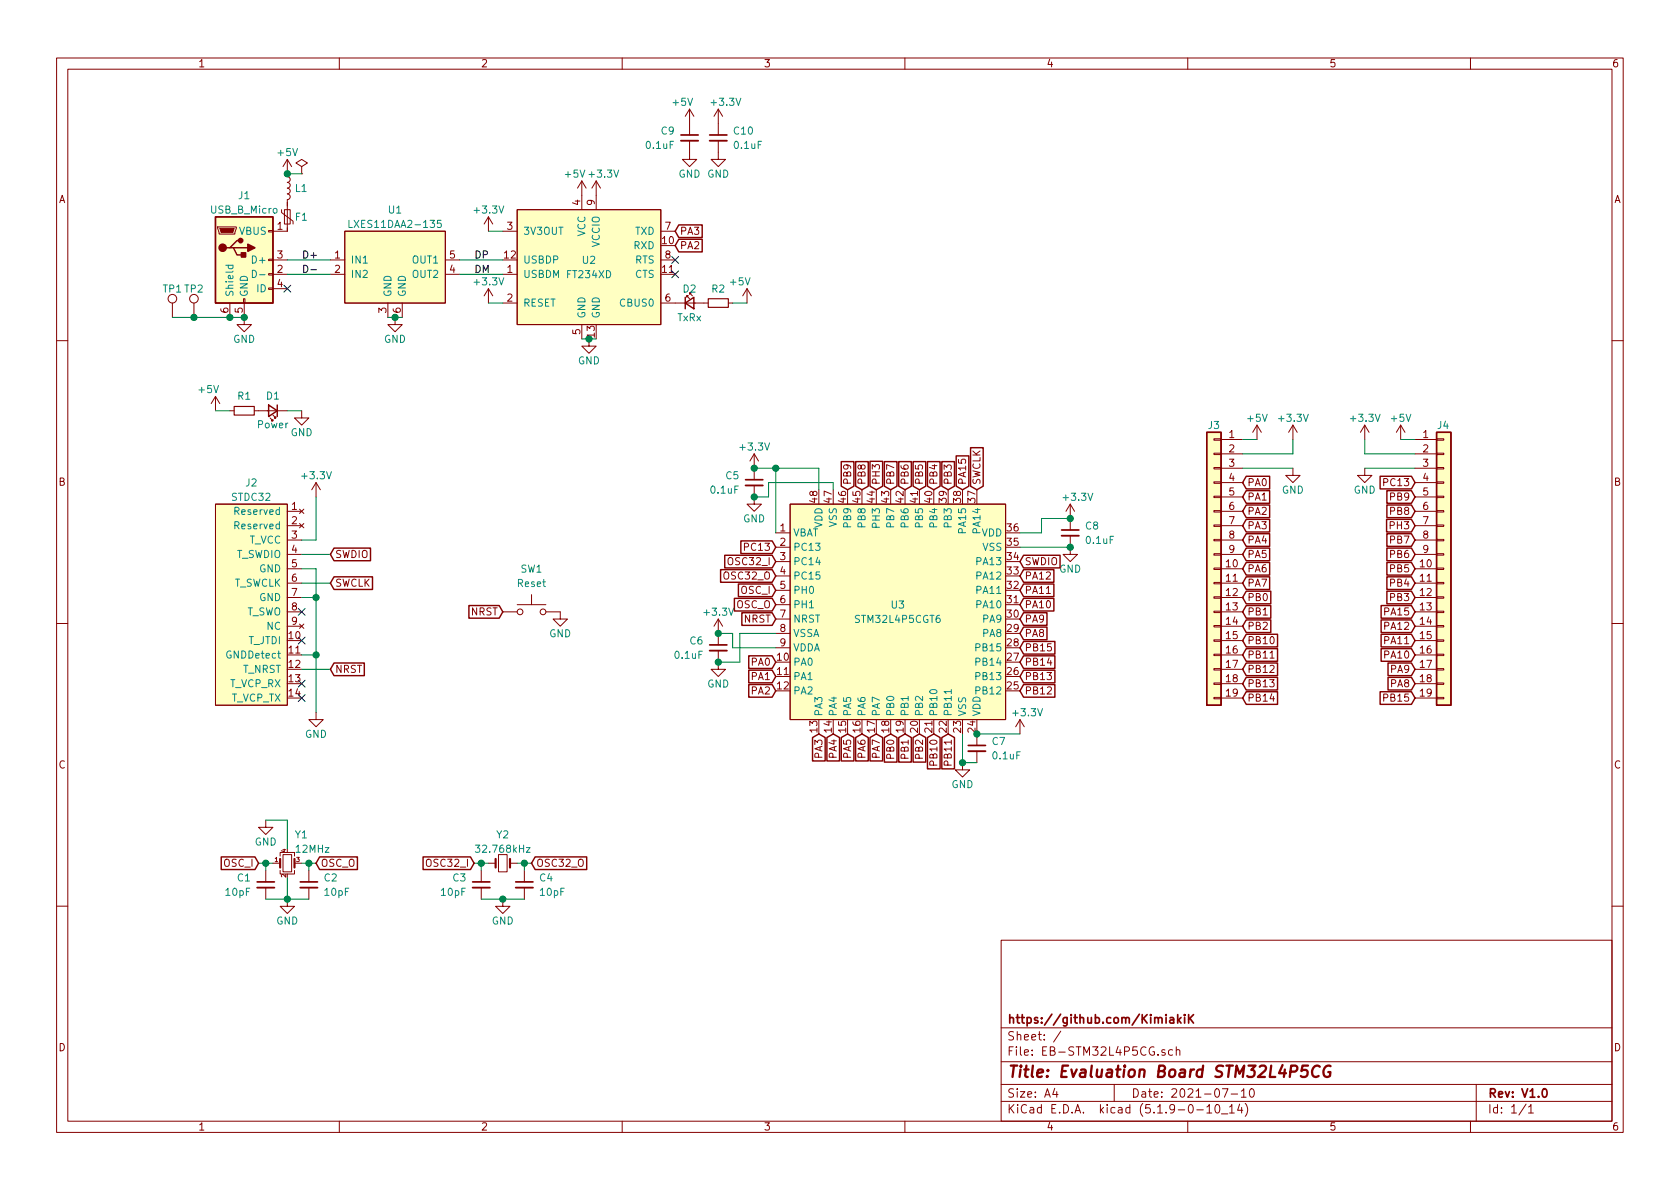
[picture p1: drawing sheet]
EESchema Schematic File Version 4
EELAYER 30 0
EELAYER END
$Descr A4 11693 8268
encoding utf-8
Sheet 1 1
Title "Evaluation Board STM32L4P5CG"
Date "2021-07-10"
Rev "V1.0"
Comp "https://github.com/KimiakiK"
Comment1 ""
Comment2 ""
Comment3 ""
Comment4 ""
$EndDescr
$Comp
L Connector:USB_B_Micro J1
U 1 1
P 1700 1800
F 0 "J1" H 1700 2250 50  0000 C CNN
F 1 "USB_B_Micro" H 1700 2150 50  0000 C CNN
F 2 "EB-STM32L4P5CG:ZX62-B-5PA_2" H 1850 1750 50  0001 C CNN
F 3 "~" H 1850 1750 50  0001 C CNN
	1    1700 1800
	1    0    0    -1  
$EndComp
$Comp
L EB-STM32L4P5CG:LXES11DAA2-135 U1
U 1 1
P 2750 1850
F 0 "U1" H 2750 2250 50  0000 C CNN
F 1 "LXES11DAA2-135" H 2750 2150 50  0000 C CNN
F 2 "EB-STM32L4P5CG:LXES11D" H 2750 1850 50  0001 C CNN
F 3 "" H 2750 1850 50  0001 C CNN
	1    2750 1850
	1    0    0    -1  
$EndComp
$Comp
L EB-STM32L4P5CG:FT234XD U2
U 1 1
P 4100 1850
F 0 "U2" H 4100 1900 50  0000 C CNN
F 1 "FT234XD" H 4100 1800 50  0000 C CNN
F 2 "EB-STM32L4P5CG:DFN-12-1EP_3x3mm_P0.45mm_EP1.66x2.38mm" H 4100 1850 50  0001 C CNN
F 3 "" H 4100 1850 50  0001 C CNN
	1    4100 1850
	1    0    0    -1  
$EndComp
$Comp
L EB-STM32L4P5CG:STDC32 J2
U 1 1
P 1750 4200
F 0 "J2" H 1750 5050 50  0000 C CNN
F 1 "STDC32" H 1750 4950 50  0000 C CNN
F 2 "EB-STM32L4P5CG:BoxHeader_SMD_1.27mm_2x7pin" H 1750 5050 50  0001 C CNN
F 3 "" H 1700 4700 50  0001 C CNN
	1    1750 4200
	-1   0    0    -1  
$EndComp
$Comp
L power:+5V #PWR04
U 1 1
P 2000 1200
F 0 "#PWR04" H 2000 1050 50  0001 C CNN
F 1 "+5V" H 2000 1350 50  0000 C CNN
F 2 "" H 2000 1200 50  0001 C CNN
F 3 "" H 2000 1200 50  0001 C CNN
	1    2000 1200
	1    0    0    -1  
$EndComp
$Comp
L power:+3.3V #PWR010
U 1 1
P 3400 1600
F 0 "#PWR010" H 3400 1450 50  0001 C CNN
F 1 "+3.3V" H 3400 1750 50  0000 C CNN
F 2 "" H 3400 1600 50  0001 C CNN
F 3 "" H 3400 1600 50  0001 C CNN
	1    3400 1600
	1    0    0    -1  
$EndComp
$Comp
L power:GND #PWR02
U 1 1
P 1700 2200
F 0 "#PWR02" H 1700 1950 50  0001 C CNN
F 1 "GND" H 1700 2050 50  0000 C CNN
F 2 "" H 1700 2200 50  0001 C CNN
F 3 "" H 1700 2200 50  0001 C CNN
	1    1700 2200
	1    0    0    -1  
$EndComp
$Comp
L power:PWR_FLAG #FLG01
U 1 1
P 2100 1200
F 0 "#FLG01" H 2100 1275 50  0001 C CNN
F 1 "PWR_FLAG" H 2100 1373 50  0001 C CNN
F 2 "" H 2100 1200 50  0001 C CNN
F 3 "~" H 2100 1200 50  0001 C CNN
	1    2100 1200
	1    0    0    -1  
$EndComp
$Comp
L Device:Polyfuse_Small F1
U 1 1
P 2000 1500
F 0 "F1" H 2050 1500 50  0000 L CNN
F 1 "ResettableFuse" H 2068 1455 50  0001 L CNN
F 2 "EB-STM32L4P5CG:1608Metric" H 2050 1300 50  0001 L CNN
F 3 "~" H 2000 1500 50  0001 C CNN
	1    2000 1500
	1    0    0    -1  
$EndComp
$Comp
L Device:L_Small L1
U 1 1
P 2000 1300
F 0 "L1" H 2050 1300 50  0000 L CNN
F 1 "FerriteBead" H 2048 1255 50  0001 L CNN
F 2 "EB-STM32L4P5CG:1608Metric" H 2000 1300 50  0001 C CNN
F 3 "~" H 2000 1300 50  0001 C CNN
	1    2000 1300
	1    0    0    -1  
$EndComp
$Comp
L Device:C_Small C4
U 1 1
P 3650 6150
F 0 "C4" H 3750 6200 50  0000 L CNN
F 1 "10pF" H 3750 6100 50  0000 L CNN
F 2 "EB-STM32L4P5CG:1005Metric" H 3650 6150 50  0001 C CNN
F 3 "~" H 3650 6150 50  0001 C CNN
	1    3650 6150
	1    0    0    -1  
$EndComp
$Comp
L Device:LED_Small D2
U 1 1
P 4800 2100
F 0 "D2" H 4800 2200 50  0000 C CNN
F 1 "TxRx" H 4800 2000 50  0000 C CNN
F 2 "EB-STM32L4P5CG:1608Metric" V 4800 2100 50  0001 C CNN
F 3 "~" V 4800 2100 50  0001 C CNN
	1    4800 2100
	1    0    0    -1  
$EndComp
$Comp
L Device:Crystal_Small Y2
U 1 1
P 3500 6000
F 0 "Y2" H 3500 6200 50  0000 C CNN
F 1 "32.768kHz" H 3500 6100 50  0000 C CNN
F 2 "EB-STM32L4P5CG:Crystal_SMD_3215-2Pin" H 3500 6000 50  0001 C CNN
F 3 "~" H 3500 6000 50  0001 C CNN
	1    3500 6000
	1    0    0    -1  
$EndComp
NoConn ~ 2000 2000
$Comp
L Connector:TestPoint TP2
U 1 1
P 1350 2200
F 0 "TP2" H 1350 2400 50  0000 C CNN
F 1 "TestPoint" H 1408 2227 50  0001 L CNN
F 2 "EB-STM32L4P5CG:TestPoint_THTPad_1.6x1.6mm_Drill1.0mm" H 1550 2200 50  0001 C CNN
F 3 "~" H 1550 2200 50  0001 C CNN
	1    1350 2200
	1    0    0    -1  
$EndComp
$Comp
L Connector:TestPoint TP1
U 1 1
P 1200 2200
F 0 "TP1" H 1200 2400 50  0000 C CNN
F 1 "TestPoint" H 1258 2227 50  0001 L CNN
F 2 "EB-STM32L4P5CG:TestPoint_THTPad_1.6x1.6mm_Drill1.0mm" H 1400 2200 50  0001 C CNN
F 3 "~" H 1400 2200 50  0001 C CNN
	1    1200 2200
	1    0    0    -1  
$EndComp
Wire Wire Line
	1200 2200 1350 2200
Connection ~ 1350 2200
Wire Wire Line
	1350 2200 1600 2200
Connection ~ 1600 2200
Wire Wire Line
	1600 2200 1700 2200
Connection ~ 1700 2200
Wire Wire Line
	2000 1200 2100 1200
Connection ~ 2000 1200
Wire Wire Line
	2000 1800 2300 1800
Wire Wire Line
	2300 1900 2000 1900
Text Label 2100 1800 0    50   ~ 0
D+
Text Label 2100 1900 0    50   ~ 0
D-
$Comp
L power:GND #PWR09
U 1 1
P 2750 2200
F 0 "#PWR09" H 2750 1950 50  0001 C CNN
F 1 "GND" H 2750 2050 50  0000 C CNN
F 2 "" H 2750 2200 50  0001 C CNN
F 3 "" H 2750 2200 50  0001 C CNN
	1    2750 2200
	1    0    0    -1  
$EndComp
Wire Wire Line
	2700 2200 2750 2200
Connection ~ 2750 2200
Wire Wire Line
	2750 2200 2800 2200
Wire Wire Line
	3500 1800 3200 1800
Wire Wire Line
	3200 1900 3500 1900
Text Label 3300 1800 0    50   ~ 0
DP
Text Label 3300 1900 0    50   ~ 0
DM
$Comp
L power:+3.3V #PWR011
U 1 1
P 3400 2100
F 0 "#PWR011" H 3400 1950 50  0001 C CNN
F 1 "+3.3V" H 3400 2250 50  0000 C CNN
F 2 "" H 3400 2100 50  0001 C CNN
F 3 "" H 3400 2100 50  0001 C CNN
	1    3400 2100
	1    0    0    -1  
$EndComp
Wire Wire Line
	3500 2100 3400 2100
Wire Wire Line
	3500 1600 3400 1600
$Comp
L power:GND #PWR015
U 1 1
P 4100 2350
F 0 "#PWR015" H 4100 2100 50  0001 C CNN
F 1 "GND" H 4100 2200 50  0000 C CNN
F 2 "" H 4100 2350 50  0001 C CNN
F 3 "" H 4100 2350 50  0001 C CNN
	1    4100 2350
	1    0    0    -1  
$EndComp
Wire Wire Line
	4150 2350 4100 2350
Connection ~ 4100 2350
Wire Wire Line
	4100 2350 4050 2350
$Comp
L Device:R_Small R2
U 1 1
P 5000 2100
F 0 "R2" V 4900 2100 50  0000 C CNN
F 1 "R" V 4895 2100 50  0001 C CNN
F 2 "EB-STM32L4P5CG:1608Metric" H 5000 2100 50  0001 C CNN
F 3 "~" H 5000 2100 50  0001 C CNN
	1    5000 2100
	0    1    1    0   
$EndComp
$Comp
L Device:R_Small R1
U 1 1
P 1700 2850
F 0 "R1" V 1596 2850 50  0000 C CNN
F 1 "R" H 1759 2805 50  0001 L CNN
F 2 "EB-STM32L4P5CG:1608Metric" H 1700 2850 50  0001 C CNN
F 3 "~" H 1700 2850 50  0001 C CNN
	1    1700 2850
	0    1    1    0   
$EndComp
$Comp
L power:+5V #PWR019
U 1 1
P 5200 2100
F 0 "#PWR019" H 5200 1950 50  0001 C CNN
F 1 "+5V" H 5150 2250 50  0000 C CNN
F 2 "" H 5200 2100 50  0001 C CNN
F 3 "" H 5200 2100 50  0001 C CNN
	1    5200 2100
	1    0    0    -1  
$EndComp
Wire Wire Line
	5200 2100 5100 2100
NoConn ~ 4700 1900
NoConn ~ 4700 1800
Text GLabel 2300 3850 2    50   Input ~ 0
SWDIO
Text GLabel 2300 4050 2    50   Input ~ 0
SWCLK
Text GLabel 2300 4650 2    50   Input ~ 0
NRST
$Comp
L power:GND #PWR08
U 1 1
P 2200 4950
F 0 "#PWR08" H 2200 4700 50  0001 C CNN
F 1 "GND" H 2200 4800 50  0000 C CNN
F 2 "" H 2200 4950 50  0001 C CNN
F 3 "" H 2200 4950 50  0001 C CNN
	1    2200 4950
	1    0    0    -1  
$EndComp
$Comp
L power:+3.3V #PWR07
U 1 1
P 2200 3450
F 0 "#PWR07" H 2200 3300 50  0001 C CNN
F 1 "+3.3V" H 2200 3600 50  0000 C CNN
F 2 "" H 2200 3450 50  0001 C CNN
F 3 "" H 2200 3450 50  0001 C CNN
	1    2200 3450
	1    0    0    -1  
$EndComp
NoConn ~ 2100 4250
NoConn ~ 2100 4450
NoConn ~ 2100 4750
NoConn ~ 2100 4850
Wire Wire Line
	2300 4650 2100 4650
Wire Wire Line
	2100 4050 2300 4050
Wire Wire Line
	2300 3850 2100 3850
Wire Wire Line
	2100 3750 2200 3750
Wire Wire Line
	2200 3750 2200 3450
Wire Wire Line
	2100 3950 2200 3950
Wire Wire Line
	2200 3950 2200 4150
Wire Wire Line
	2100 4150 2200 4150
Connection ~ 2200 4150
Wire Wire Line
	2200 4150 2200 4550
Wire Wire Line
	2100 4550 2200 4550
Connection ~ 2200 4550
Wire Wire Line
	2200 4550 2200 4950
Text GLabel 6800 3400 1    50   Input ~ 0
SWCLK
Text GLabel 7100 3900 2    50   Input ~ 0
SWDIO
$Comp
L EB-STM32L4P5CG:STM32L4P5CGT6 U3
U 1 1
P 6250 4250
F 0 "U3" H 6250 4300 50  0000 C CNN
F 1 "STM32L4P5CGT6" H 6250 4200 50  0000 C CNN
F 2 "EB-STM32L4P5CG:LQFP-48_7x7mm_P0.5mm_FusionPCB" H 6250 3300 50  0001 C CNN
F 3 "" H 6250 4250 50  0001 C CNN
	1    6250 4250
	1    0    0    -1  
$EndComp
$Comp
L Device:LED_Small D1
U 1 1
P 1900 2850
F 0 "D1" H 1900 2750 50  0000 C CNN
F 1 "Power" H 1900 2950 50  0000 C CNN
F 2 "EB-STM32L4P5CG:1608Metric" V 1900 2850 50  0001 C CNN
F 3 "~" V 1900 2850 50  0001 C CNN
	1    1900 2850
	-1   0    0    1   
$EndComp
$Comp
L power:+5V #PWR01
U 1 1
P 1500 2850
F 0 "#PWR01" H 1500 2700 50  0001 C CNN
F 1 "+5V" H 1450 3000 50  0000 C CNN
F 2 "" H 1500 2850 50  0001 C CNN
F 3 "" H 1500 2850 50  0001 C CNN
	1    1500 2850
	1    0    0    -1  
$EndComp
$Comp
L power:GND #PWR06
U 1 1
P 2100 2850
F 0 "#PWR06" H 2100 2600 50  0001 C CNN
F 1 "GND" H 2100 2700 50  0000 C CNN
F 2 "" H 2100 2850 50  0001 C CNN
F 3 "" H 2100 2850 50  0001 C CNN
	1    2100 2850
	1    0    0    -1  
$EndComp
Wire Wire Line
	1500 2850 1600 2850
Wire Wire Line
	2000 2850 2100 2850
Text GLabel 3300 6000 0    50   Input ~ 0
OSC32_I
Text GLabel 3700 6000 2    50   Input ~ 0
OSC32_O
$Comp
L Device:C_Small C3
U 1 1
P 3350 6150
F 0 "C3" H 3450 6200 50  0000 L CNN
F 1 "10pF" H 3450 6100 50  0000 L CNN
F 2 "EB-STM32L4P5CG:1005Metric" H 3350 6150 50  0001 C CNN
F 3 "~" H 3350 6150 50  0001 C CNN
	1    3350 6150
	-1   0    0    -1  
$EndComp
$Comp
L power:GND #PWR012
U 1 1
P 3500 6250
F 0 "#PWR012" H 3500 6000 50  0001 C CNN
F 1 "GND" H 3500 6100 50  0000 C CNN
F 2 "" H 3500 6250 50  0001 C CNN
F 3 "" H 3500 6250 50  0001 C CNN
	1    3500 6250
	1    0    0    -1  
$EndComp
Wire Wire Line
	3350 6250 3500 6250
Connection ~ 3500 6250
Wire Wire Line
	3500 6250 3650 6250
Wire Wire Line
	3700 6000 3650 6000
Wire Wire Line
	3650 6000 3650 6050
Wire Wire Line
	3650 6000 3600 6000
Connection ~ 3650 6000
Wire Wire Line
	3350 6000 3300 6000
Wire Wire Line
	3350 6000 3350 6050
Wire Wire Line
	3350 6000 3400 6000
Connection ~ 3350 6000
$Comp
L Device:Crystal_GND24_Small Y1
U 1 1
P 2000 6000
F 0 "Y1" H 2050 6200 50  0000 L CNN
F 1 "12MHz" H 2050 6100 50  0000 L CNN
F 2 "EB-STM32L4P5CG:Crystal_SMD_3225-4Pin_3.2x2.5mm_HandSoldering" H 2000 6000 50  0001 C CNN
F 3 "~" H 2000 6000 50  0001 C CNN
	1    2000 6000
	1    0    0    -1  
$EndComp
Text GLabel 1800 6000 0    50   Input ~ 0
OSC_I
Text GLabel 2200 6000 2    50   Input ~ 0
OSC_O
$Comp
L Device:C_Small C1
U 1 1
P 1850 6150
F 0 "C1" H 1950 6200 50  0000 L CNN
F 1 "10pF" H 1950 6100 50  0000 L CNN
F 2 "EB-STM32L4P5CG:1005Metric" H 1850 6150 50  0001 C CNN
F 3 "~" H 1850 6150 50  0001 C CNN
	1    1850 6150
	-1   0    0    -1  
$EndComp
$Comp
L Device:C_Small C2
U 1 1
P 2150 6150
F 0 "C2" H 2250 6200 50  0000 L CNN
F 1 "10pF" H 2250 6100 50  0000 L CNN
F 2 "EB-STM32L4P5CG:1005Metric" H 2150 6150 50  0001 C CNN
F 3 "~" H 2150 6150 50  0001 C CNN
	1    2150 6150
	1    0    0    -1  
$EndComp
$Comp
L power:GND #PWR05
U 1 1
P 2000 6250
F 0 "#PWR05" H 2000 6000 50  0001 C CNN
F 1 "GND" H 2000 6100 50  0000 C CNN
F 2 "" H 2000 6250 50  0001 C CNN
F 3 "" H 2000 6250 50  0001 C CNN
	1    2000 6250
	1    0    0    -1  
$EndComp
$Comp
L power:GND #PWR03
U 1 1
P 1850 5700
F 0 "#PWR03" H 1850 5450 50  0001 C CNN
F 1 "GND" H 1850 5550 50  0000 C CNN
F 2 "" H 1850 5700 50  0001 C CNN
F 3 "" H 1850 5700 50  0001 C CNN
	1    1850 5700
	1    0    0    -1  
$EndComp
Wire Wire Line
	1850 5700 2000 5700
Wire Wire Line
	2000 5700 2000 5900
Wire Wire Line
	2200 6000 2150 6000
Wire Wire Line
	2150 6000 2150 6050
Connection ~ 2150 6000
Wire Wire Line
	2150 6000 2100 6000
Wire Wire Line
	1900 6000 1850 6000
Wire Wire Line
	1850 6000 1850 6050
Connection ~ 1850 6000
Wire Wire Line
	1850 6000 1800 6000
Wire Wire Line
	1850 6250 2000 6250
Connection ~ 2000 6250
Wire Wire Line
	2000 6250 2150 6250
Wire Wire Line
	2000 6250 2000 6100
Text GLabel 5400 4300 0    50   Input ~ 0
NRST
Text GLabel 5400 3900 0    50   Input ~ 0
OSC32_I
Text GLabel 5400 4000 0    50   Input ~ 0
OSC32_O
Text GLabel 5400 4100 0    50   Input ~ 0
OSC_I
Text GLabel 5400 4200 0    50   Input ~ 0
OSC_O
Text GLabel 5400 4600 0    50   Input ~ 0
PA0
Text GLabel 5400 4700 0    50   Input ~ 0
PA1
Text GLabel 5400 4800 0    50   Input ~ 0
PA2
Text GLabel 5700 5100 3    50   Input ~ 0
PA3
Text GLabel 5800 5100 3    50   Input ~ 0
PA4
Text GLabel 5900 5100 3    50   Input ~ 0
PA5
Text GLabel 6000 5100 3    50   Input ~ 0
PA6
Text GLabel 6100 5100 3    50   Input ~ 0
PA7
Text GLabel 6200 5100 3    50   Input ~ 0
PB0
Text GLabel 6300 5100 3    50   Input ~ 0
PB1
Text GLabel 6400 5100 3    50   Input ~ 0
PB2
Text GLabel 6500 5100 3    50   Input ~ 0
PB10
Text GLabel 6600 5100 3    50   Input ~ 0
PB11
Text GLabel 7100 4800 2    50   Input ~ 0
PB12
Text GLabel 7100 4700 2    50   Input ~ 0
PB13
Text GLabel 7100 4600 2    50   Input ~ 0
PB14
Text GLabel 7100 4500 2    50   Input ~ 0
PB15
Text GLabel 7100 4400 2    50   Input ~ 0
PA8
Text GLabel 7100 4300 2    50   Input ~ 0
PA9
Text GLabel 7100 4200 2    50   Input ~ 0
PA10
Text GLabel 7100 4100 2    50   Input ~ 0
PA11
Text GLabel 7100 4000 2    50   Input ~ 0
PA12
Text GLabel 6700 3400 1    50   Input ~ 0
PA15
Text GLabel 6600 3400 1    50   Input ~ 0
PB3
Text GLabel 6500 3400 1    50   Input ~ 0
PB4
Text GLabel 6400 3400 1    50   Input ~ 0
PB5
Text GLabel 6300 3400 1    50   Input ~ 0
PB6
Text GLabel 6200 3400 1    50   Input ~ 0
PB7
Text GLabel 6100 3400 1    50   Input ~ 0
PH3
Text GLabel 6000 3400 1    50   Input ~ 0
PB8
Text GLabel 5900 3400 1    50   Input ~ 0
PB9
Text GLabel 5400 3800 0    50   Input ~ 0
PC13
$Comp
L Device:C_Small C7
U 1 1
P 6800 5200
F 0 "C7" H 6900 5250 50  0000 L CNN
F 1 "0.1uF" H 6900 5150 50  0000 L CNN
F 2 "EB-STM32L4P5CG:1608Metric" H 6800 5200 50  0001 C CNN
F 3 "~" H 6800 5200 50  0001 C CNN
	1    6800 5200
	1    0    0    -1  
$EndComp
$Comp
L power:+3.3V #PWR023
U 1 1
P 7100 5100
F 0 "#PWR023" H 7100 4950 50  0001 C CNN
F 1 "+3.3V" H 7150 5250 50  0000 C CNN
F 2 "" H 7100 5100 50  0001 C CNN
F 3 "" H 7100 5100 50  0001 C CNN
	1    7100 5100
	1    0    0    -1  
$EndComp
Wire Wire Line
	6800 5100 7100 5100
Connection ~ 6800 5100
$Comp
L power:GND #PWR022
U 1 1
P 6700 5300
F 0 "#PWR022" H 6700 5050 50  0001 C CNN
F 1 "GND" H 6700 5150 50  0000 C CNN
F 2 "" H 6700 5300 50  0001 C CNN
F 3 "" H 6700 5300 50  0001 C CNN
	1    6700 5300
	1    0    0    -1  
$EndComp
Wire Wire Line
	6700 5100 6700 5300
Wire Wire Line
	6700 5300 6800 5300
Connection ~ 6700 5300
$Comp
L Device:C_Small C8
U 1 1
P 7450 3700
F 0 "C8" H 7550 3750 50  0000 L CNN
F 1 "0.1uF" H 7550 3650 50  0000 L CNN
F 2 "EB-STM32L4P5CG:1608Metric" H 7450 3700 50  0001 C CNN
F 3 "~" H 7450 3700 50  0001 C CNN
	1    7450 3700
	1    0    0    -1  
$EndComp
$Comp
L power:GND #PWR025
U 1 1
P 7450 3800
F 0 "#PWR025" H 7450 3550 50  0001 C CNN
F 1 "GND" H 7450 3650 50  0000 C CNN
F 2 "" H 7450 3800 50  0001 C CNN
F 3 "" H 7450 3800 50  0001 C CNN
	1    7450 3800
	1    0    0    -1  
$EndComp
$Comp
L power:+3.3V #PWR024
U 1 1
P 7450 3600
F 0 "#PWR024" H 7450 3450 50  0001 C CNN
F 1 "+3.3V" H 7500 3750 50  0000 C CNN
F 2 "" H 7450 3600 50  0001 C CNN
F 3 "" H 7450 3600 50  0001 C CNN
	1    7450 3600
	1    0    0    -1  
$EndComp
Wire Wire Line
	7450 3800 7100 3800
Connection ~ 7450 3800
Wire Wire Line
	7100 3700 7250 3700
Wire Wire Line
	7250 3700 7250 3600
Wire Wire Line
	7250 3600 7450 3600
Connection ~ 7450 3600
$Comp
L Device:C_Small C6
U 1 1
P 5000 4500
F 0 "C6" H 5100 4550 50  0000 L CNN
F 1 "0.1uF" H 5100 4450 50  0000 L CNN
F 2 "EB-STM32L4P5CG:1608Metric" H 5000 4500 50  0001 C CNN
F 3 "~" H 5000 4500 50  0001 C CNN
	1    5000 4500
	-1   0    0    -1  
$EndComp
$Comp
L power:+3.3V #PWR017
U 1 1
P 5000 4400
F 0 "#PWR017" H 5000 4250 50  0001 C CNN
F 1 "+3.3V" H 5000 4550 50  0000 C CNN
F 2 "" H 5000 4400 50  0001 C CNN
F 3 "" H 5000 4400 50  0001 C CNN
	1    5000 4400
	1    0    0    -1  
$EndComp
$Comp
L power:GND #PWR018
U 1 1
P 5000 4600
F 0 "#PWR018" H 5000 4350 50  0001 C CNN
F 1 "GND" H 5000 4450 50  0000 C CNN
F 2 "" H 5000 4600 50  0001 C CNN
F 3 "" H 5000 4600 50  0001 C CNN
	1    5000 4600
	1    0    0    -1  
$EndComp
Wire Wire Line
	5400 4500 5100 4500
Wire Wire Line
	5100 4500 5100 4400
Wire Wire Line
	5100 4400 5000 4400
Connection ~ 5000 4400
Wire Wire Line
	5400 4400 5150 4400
Wire Wire Line
	5150 4400 5150 4600
Wire Wire Line
	5150 4600 5000 4600
Connection ~ 5000 4600
$Comp
L Device:C_Small C5
U 1 1
P 5250 3350
F 0 "C5" H 5350 3400 50  0000 L CNN
F 1 "0.1uF" H 5350 3300 50  0000 L CNN
F 2 "EB-STM32L4P5CG:1608Metric" H 5250 3350 50  0001 C CNN
F 3 "~" H 5250 3350 50  0001 C CNN
	1    5250 3350
	-1   0    0    -1  
$EndComp
$Comp
L power:+3.3V #PWR020
U 1 1
P 5250 3250
F 0 "#PWR020" H 5250 3100 50  0001 C CNN
F 1 "+3.3V" H 5250 3400 50  0000 C CNN
F 2 "" H 5250 3250 50  0001 C CNN
F 3 "" H 5250 3250 50  0001 C CNN
	1    5250 3250
	1    0    0    -1  
$EndComp
$Comp
L power:GND #PWR021
U 1 1
P 5250 3450
F 0 "#PWR021" H 5250 3200 50  0001 C CNN
F 1 "GND" H 5250 3300 50  0000 C CNN
F 2 "" H 5250 3450 50  0001 C CNN
F 3 "" H 5250 3450 50  0001 C CNN
	1    5250 3450
	1    0    0    -1  
$EndComp
Wire Wire Line
	5400 3700 5400 3250
Wire Wire Line
	5400 3250 5250 3250
Wire Wire Line
	5700 3400 5700 3250
Wire Wire Line
	5700 3250 5400 3250
Connection ~ 5400 3250
Wire Wire Line
	5800 3400 5800 3350
Wire Wire Line
	5800 3350 5350 3350
Wire Wire Line
	5350 3350 5350 3450
Wire Wire Line
	5350 3450 5250 3450
$Comp
L Switch:SW_Push SW1
U 1 1
P 3700 4250
F 0 "SW1" H 3700 4550 50  0000 C CNN
F 1 "Reset" H 3700 4450 50  0000 C CNN
F 2 "EB-STM32L4P5CG:SW_TVAF06" H 3700 4450 50  0001 C CNN
F 3 "~" H 3700 4450 50  0001 C CNN
	1    3700 4250
	1    0    0    -1  
$EndComp
Text GLabel 3500 4250 0    50   Input ~ 0
NRST
$Comp
L power:GND #PWR013
U 1 1
P 3900 4250
F 0 "#PWR013" H 3900 4000 50  0001 C CNN
F 1 "GND" H 3900 4100 50  0000 C CNN
F 2 "" H 3900 4250 50  0001 C CNN
F 3 "" H 3900 4250 50  0001 C CNN
	1    3900 4250
	1    0    0    -1  
$EndComp
$Comp
L Connector_Generic:Conn_01x19 J4
U 1 1
P 10050 3950
F 0 "J4" H 10000 4950 50  0000 L CNN
F 1 "Conn_01x19" H 10130 3901 50  0001 L CNN
F 2 "EB-STM32L4P5CG:PinHeader_19pin" H 10050 3950 50  0001 C CNN
F 3 "~" H 10050 3950 50  0001 C CNN
	1    10050 3950
	1    0    0    -1  
$EndComp
$Comp
L Connector_Generic:Conn_01x19 J3
U 1 1
P 8450 3950
F 0 "J3" H 8450 4950 50  0000 C CNN
F 1 "Conn_01x19" H 8368 4976 50  0001 C CNN
F 2 "EB-STM32L4P5CG:PinHeader_19pin" H 8450 3950 50  0001 C CNN
F 3 "~" H 8450 3950 50  0001 C CNN
	1    8450 3950
	-1   0    0    -1  
$EndComp
$Comp
L power:+5V #PWR026
U 1 1
P 8750 3050
F 0 "#PWR026" H 8750 2900 50  0001 C CNN
F 1 "+5V" H 8750 3200 50  0000 C CNN
F 2 "" H 8750 3050 50  0001 C CNN
F 3 "" H 8750 3050 50  0001 C CNN
	1    8750 3050
	1    0    0    -1  
$EndComp
$Comp
L power:+3.3V #PWR027
U 1 1
P 9000 3050
F 0 "#PWR027" H 9000 2900 50  0001 C CNN
F 1 "+3.3V" H 9000 3200 50  0000 C CNN
F 2 "" H 9000 3050 50  0001 C CNN
F 3 "" H 9000 3050 50  0001 C CNN
	1    9000 3050
	1    0    0    -1  
$EndComp
$Comp
L power:+3.3V #PWR029
U 1 1
P 9500 3050
F 0 "#PWR029" H 9500 2900 50  0001 C CNN
F 1 "+3.3V" H 9500 3200 50  0000 C CNN
F 2 "" H 9500 3050 50  0001 C CNN
F 3 "" H 9500 3050 50  0001 C CNN
	1    9500 3050
	1    0    0    -1  
$EndComp
$Comp
L power:+5V #PWR031
U 1 1
P 9750 3050
F 0 "#PWR031" H 9750 2900 50  0001 C CNN
F 1 "+5V" H 9750 3200 50  0000 C CNN
F 2 "" H 9750 3050 50  0001 C CNN
F 3 "" H 9750 3050 50  0001 C CNN
	1    9750 3050
	1    0    0    -1  
$EndComp
Text GLabel 8650 3350 2    50   Input ~ 0
PA0
Text GLabel 8650 3450 2    50   Input ~ 0
PA1
Text GLabel 8650 3550 2    50   Input ~ 0
PA2
Text GLabel 8650 3650 2    50   Input ~ 0
PA3
Text GLabel 8650 3750 2    50   Input ~ 0
PA4
Text GLabel 8650 3850 2    50   Input ~ 0
PA5
Text GLabel 8650 3950 2    50   Input ~ 0
PA6
Text GLabel 8650 4050 2    50   Input ~ 0
PA7
Text GLabel 8650 4150 2    50   Input ~ 0
PB0
Text GLabel 8650 4250 2    50   Input ~ 0
PB1
Text GLabel 8650 4350 2    50   Input ~ 0
PB2
Text GLabel 8650 4450 2    50   Input ~ 0
PB10
Text GLabel 8650 4550 2    50   Input ~ 0
PB11
Text GLabel 8650 4650 2    50   Input ~ 0
PB12
Text GLabel 8650 4750 2    50   Input ~ 0
PB13
Text GLabel 8650 4850 2    50   Input ~ 0
PB14
Text GLabel 9850 4850 0    50   Input ~ 0
PB15
Text GLabel 9850 4750 0    50   Input ~ 0
PA8
Text GLabel 9850 4650 0    50   Input ~ 0
PA9
Text GLabel 9850 4550 0    50   Input ~ 0
PA10
Text GLabel 9850 4450 0    50   Input ~ 0
PA11
Text GLabel 9850 4350 0    50   Input ~ 0
PA12
Text GLabel 9850 4250 0    50   Input ~ 0
PA15
Text GLabel 9850 4150 0    50   Input ~ 0
PB3
Text GLabel 9850 4050 0    50   Input ~ 0
PB4
Text GLabel 9850 3950 0    50   Input ~ 0
PB5
Text GLabel 9850 3850 0    50   Input ~ 0
PB6
Text GLabel 9850 3750 0    50   Input ~ 0
PB7
Text GLabel 9850 3650 0    50   Input ~ 0
PH3
Text GLabel 9850 3550 0    50   Input ~ 0
PB8
Text GLabel 9850 3450 0    50   Input ~ 0
PB9
Text GLabel 9850 3350 0    50   Input ~ 0
PC13
$Comp
L power:GND #PWR030
U 1 1
P 9500 3250
F 0 "#PWR030" H 9500 3000 50  0001 C CNN
F 1 "GND" H 9500 3100 50  0000 C CNN
F 2 "" H 9500 3250 50  0001 C CNN
F 3 "" H 9500 3250 50  0001 C CNN
	1    9500 3250
	1    0    0    -1  
$EndComp
$Comp
L power:GND #PWR028
U 1 1
P 9000 3250
F 0 "#PWR028" H 9000 3000 50  0001 C CNN
F 1 "GND" H 9000 3100 50  0000 C CNN
F 2 "" H 9000 3250 50  0001 C CNN
F 3 "" H 9000 3250 50  0001 C CNN
	1    9000 3250
	1    0    0    -1  
$EndComp
Wire Wire Line
	9850 3250 9500 3250
Wire Wire Line
	9000 3250 8650 3250
Wire Wire Line
	8650 3050 8750 3050
Wire Wire Line
	9000 3050 9000 3150
Wire Wire Line
	9000 3150 8650 3150
Wire Wire Line
	9500 3050 9500 3150
Wire Wire Line
	9500 3150 9850 3150
Wire Wire Line
	9850 3050 9750 3050
Text GLabel 4700 1700 2    50   Input ~ 0
PA2
Text GLabel 4700 1600 2    50   Input ~ 0
PA3
Connection ~ 5250 3250
Connection ~ 5250 3450
$Comp
L power:+3.3V #PWR016
U 1 1
P 5000 850
F 0 "#PWR016" H 5000 700 50  0001 C CNN
F 1 "+3.3V" H 5050 1000 50  0000 C CNN
F 2 "" H 5000 850 50  0001 C CNN
F 3 "" H 5000 850 50  0001 C CNN
	1    5000 850 
	1    0    0    -1  
$EndComp
$Comp
L power:+5V #PWR014
U 1 1
P 4800 850
F 0 "#PWR014" H 4800 700 50  0001 C CNN
F 1 "+5V" H 4750 1000 50  0000 C CNN
F 2 "" H 4800 850 50  0001 C CNN
F 3 "" H 4800 850 50  0001 C CNN
	1    4800 850 
	1    0    0    -1  
$EndComp
$Comp
L power:GND #PWR0101
U 1 1
P 4800 1050
F 0 "#PWR0101" H 4800 800 50  0001 C CNN
F 1 "GND" H 4800 900 50  0000 C CNN
F 2 "" H 4800 1050 50  0001 C CNN
F 3 "" H 4800 1050 50  0001 C CNN
	1    4800 1050
	1    0    0    -1  
$EndComp
$Comp
L power:GND #PWR0102
U 1 1
P 5000 1050
F 0 "#PWR0102" H 5000 800 50  0001 C CNN
F 1 "GND" H 5000 900 50  0000 C CNN
F 2 "" H 5000 1050 50  0001 C CNN
F 3 "" H 5000 1050 50  0001 C CNN
	1    5000 1050
	1    0    0    -1  
$EndComp
$Comp
L Device:C_Small C10
U 1 1
P 5000 950
F 0 "C10" H 5100 1000 50  0000 L CNN
F 1 "0.1uF" H 5100 900 50  0000 L CNN
F 2 "EB-STM32L4P5CG:1608Metric" H 5000 950 50  0001 C CNN
F 3 "~" H 5000 950 50  0001 C CNN
	1    5000 950 
	1    0    0    -1  
$EndComp
$Comp
L Device:C_Small C9
U 1 1
P 4800 950
F 0 "C9" H 4900 1000 50  0000 L CNN
F 1 "0.1uF" H 4900 900 50  0000 L CNN
F 2 "EB-STM32L4P5CG:1608Metric" H 4800 950 50  0001 C CNN
F 3 "~" H 4800 950 50  0001 C CNN
	1    4800 950 
	-1   0    0    -1  
$EndComp
$Comp
L power:+5V #PWR0103
U 1 1
P 4050 1350
F 0 "#PWR0103" H 4050 1200 50  0001 C CNN
F 1 "+5V" H 4000 1500 50  0000 C CNN
F 2 "" H 4050 1350 50  0001 C CNN
F 3 "" H 4050 1350 50  0001 C CNN
	1    4050 1350
	1    0    0    -1  
$EndComp
$Comp
L power:+3.3V #PWR0104
U 1 1
P 4150 1350
F 0 "#PWR0104" H 4150 1200 50  0001 C CNN
F 1 "+3.3V" H 4200 1500 50  0000 C CNN
F 2 "" H 4150 1350 50  0001 C CNN
F 3 "" H 4150 1350 50  0001 C CNN
	1    4150 1350
	1    0    0    -1  
$EndComp
$EndSCHEMATC
